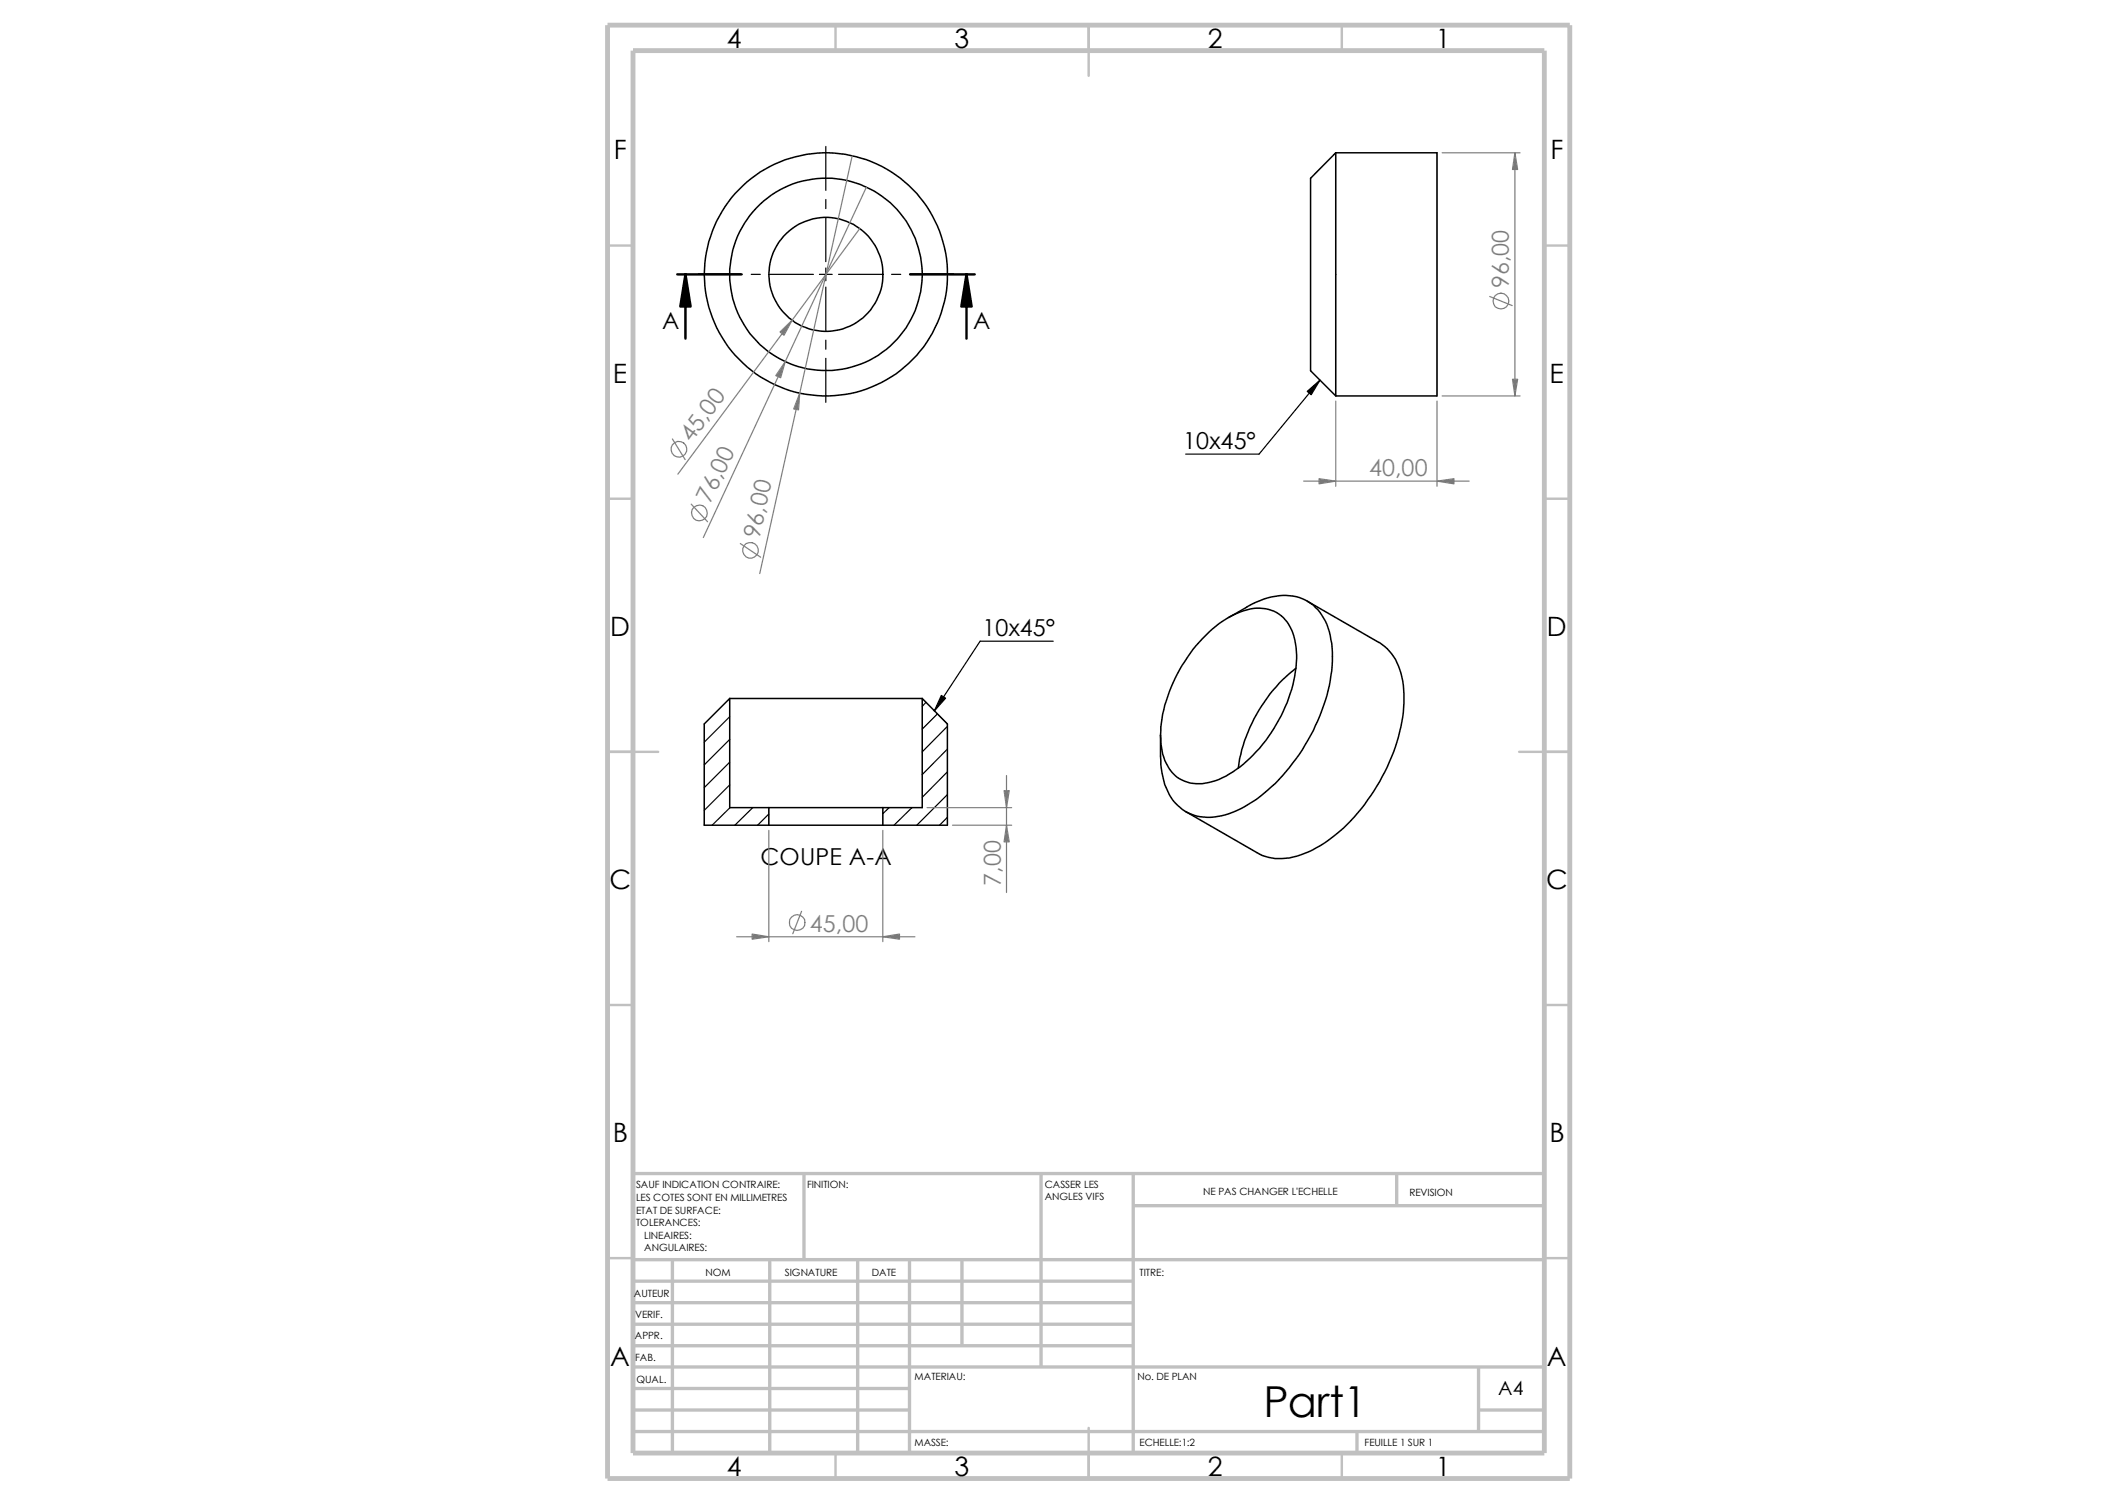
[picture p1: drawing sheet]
<svg xmlns="http://www.w3.org/2000/svg" width="297mm" height="210mm" viewBox="0 0 297 210" stroke-linecap="round" stroke-linejoin="round" font-family="sans-serif">
<g fill="none" stroke="#c0c0c0" stroke-width=".34">
<path d="M116.7 3.5v3.6M152 3.5v7.1M187.4 3.5v3.6M84.8 34.3h3.6M215.6 34.3h3.6M84.8 69.6h3.6M215.6 69.6h3.6M84.8 105h7.1M212.1 105h7.1M84.8 140.3h3.6M215.6 140.3h3.6M84.8 175.7h3.6"/>
<path d="M215.6 175.7h3.6M152 199.4v7.1M116.7 202.9v3.6M187.4 202.9v3.6"/>
</g>
<g fill="none" stroke="#c0c0c0" stroke-width=".47">
<path d="M88.4 175.9h127.2M88.4 178.9h69.8M93.9 175.9v27M107.5 175.9v27M112.3 163.9v12M119.8 175.9v27M127 175.9v27M134.3 175.9v12M145.4 163.9v27M158.2 163.9v39M158.2 168.4h57.4M195 163.9v4.5"/>
<path d="M215.6 163.9h-127.2v39M88.4 199.9h127.2M88.4 187.9h69.8M88.4 184.9h69.8M88.4 181.9h69.8M88.4 196.9h38.6M88.4 193.9h38.6M88.4 190.9h127.2M189.5 199.9v3M206.5 196.9h9.1M206.5 190.9v9"/>
</g>
<path d="M84.8 3.5h134.4v203h-134.4zM88.4 7.1h127.2v195.8h-127.2z" fill="none" stroke="#c0c0c0" stroke-width=".68" stroke-linecap="butt"/>
<g fill="none" stroke="#000" stroke-width=".17">
<path d="M97.5 38.3h6.1M104.9 38.3h1.3M107.4 38.3h6.2M114.4 38.3h1.8M115.3 20.4v6.2M115.3 27.9v1.2M115.3 30.4v6.1M115.3 37.4v1.8M117.1 38.3h6.1M124.5 38.3h1.3M127 38.3h6.2M115.3 40.1v6.1"/>
<path d="M115.3 47.5v1.3M115.3 50v6.2M184.3 53.1l-8.5 10.3h-10.2M129.3 98.1l-.5 .5M130.9 99.7l-2.1 2.1M147.1 89.5h-10.2l-6.4 9.8M101.9 100.1l-3.6 3.5M101.9 103.3l-3.6 3.5M101.9 106.4l-3.6 3.6M101.9 109.6l-3.6 3.6M101.9 112.8l-2.5 2.4M105.1 112.8l-2.5 2.4"/>
<path d="M107.4 113.7l-1.6 1.5M124.2 112.8l-.9 .8M127.3 112.8l-2.5 2.4M132.3 101.4l-3.5 3.6M132.3 104.6l-3.5 3.6M132.3 107.8l-3.5 3.5M132.3 111l-4.3 4.2M132.3 114.1l-1.1 1.1"/>
</g>
<g fill="none" stroke="#000" stroke-width=".21">
<path d="M186.5 21.3h14.2v34h-14.2M186.5 21.3l-3.5 3.6v26.9l3.5 3.5M186.5 21.3v34M101.9 97.5l-3.6 3.6v14.1h9.1M101.9 97.5v15.3h5.5M101.9 97.5h26.9M128.8 97.5l3.5 3.6v14.1h-9M128.8 97.5v15.3h-5.5M167.9 89.2a12.1 12.1 0 0 1 7.5-4.3 5 5 0 0 1 5.4 4.5 16.3 16.3 0 0 1-1.6 9.9 19.8 19.8 0 0 1-8 9.1 7.2 7.2 0 0 1-5.8 .7 5.6 5.6 0 0 1-3.2-4.8 18 18 0 0 1 3.2-11.9l1.2-1.7zM171.6 86.2l2.5-1.4a9.3 9.3 0 0 1 7.3-1.4 6.5 6.5 0 0 1 4.2 4.8 18.7 18.7 0 0 1-1.3 11.7 28.1 28.1 0 0 1-8.9 11.7 12.3 12.3 0 0 1-6.9 2.5 6 6 0 0 1-5.6-4.1 12 12 0 0 1-.8-4.4v-2.9M181 93.3a21.9 21.9 0 0 0-8.1 14M182.5 83.9l10 5.8a7.3 7.3 0 0 1 3.4 5.4 21.8 21.8 0 0 1-2.9 13.4 23.9 23.9 0 0 1-9.7 10.2 8.7 8.7 0 0 1-7 .8l-10.7-6.2"/>
<path d="M107.4 115.2h15.9M107.4 112.8v2.4M107.4 112.8h15.9M123.3 112.8v2.4"/>
<circle cx="115.3" cy="38.3" r="8"/>
<circle cx="115.3" cy="38.3" r="17"/>
<circle cx="115.3" cy="38.3" r="13.4"/>
</g>
<g fill="none" stroke="#808080" stroke-width=".17">
<path d="M119 21.8l-12.9 58.3M120.1 31.9l-25.4 34.3M121 26.1l-22.8 49M201.4 21.3h10.9M211.5 21.3v34M186.5 56v11.9M200.7 56v11.9M201.4 55.3h10.9M208 41.4l3.2 1.3M93.9 61.3l1.8 2.9M96.5 70.4l2.3 2.5M103.4 75.9l2.8 1.9"/>
<path d="M182 67.2h23.1M107.4 116v15.5M123.3 116v15.5M129.5 112.8h11.8M133 115.2h8.3M140.5 108.3v16.3M102.9 130.8h24.9M111.9 127.3l-1.2 3.1"/>
<circle cx="209.6" cy="42" r="1.1"/>
<circle cx="94.8" cy="62.7" r="1.11"/>
<circle cx="97.7" cy="71.6" r="1.1"/>
<circle cx="104.8" cy="76.8" r="1.09"/>
<circle cx="111.3" cy="128.8" r="1.1"/>
</g>
<g fill="#808080" stroke="#808080" stroke-width=".17">
<path d="M109.6 50.5l-.6 2.2-.7-.2z"/>
<path d="M108.9 46.4l1.7-1.7-1.1 2.1z"/>
<path d="M111.7 54.9l-.2 2.3-.7-.1z"/>
<path d="M211.5 21.3l.4 2.4h-.7z"/>
<path d="M211.2 53h.7l-.4 2.3z"/>
<path d="M200.7 67.2l2.3-.4v.8z"/>
<path d="M184.2 66.8l2.3 .4-2.3 .4z"/>
<path d="M123.3 130.8l2.3-.4v.7z"/>
<path d="M105 130.4l2.4 .4-2.4 .3z"/>
<path d="M140.2 110.4h.7l-.4 2.4z"/>
<path d="M140.5 115.2l.4 2.4h-.7z"/>
</g>
<path d="M95.7 38.3l.7 4.5h-1.4zM135 38.3l.7 4.5h-1.5z" fill="#000" stroke="#000" stroke-width=".34"/>
<path d="M94.6 38.3h8.9M95.7 38.3v9M127.1 38.3h9M135 38.3v9" fill="none" stroke="#000" stroke-width=".34"/>
<path d="M182.5 54.7l1.8-1.6-1.2 2zM131.4 97.1l.6 .4-1.5 1.8z" fill="#000" stroke="#000" stroke-width=".17"/>
<text font-size="6" x="176.4" y="197.9">Part1</text>
<g font-size="3.7">
<text x="101.5" y="6.7">4</text>
<text x="133.3" y="6.7">3</text>
<text x="168.7" y="6.7">2</text>
<text x="200.5" y="6.7">1</text>
<text x="85.7" y="22.1">F</text>
<text x="216.5" y="22.1">F</text>
<text x="85.6" y="53.4">E</text>
<text x="216.4" y="53.4">E</text>
<text x="85.2" y="88.8">D</text>
<text x="216" y="88.8">D</text>
<text x="85.1" y="124.1">C</text>
<text x="215.9" y="124.1">C</text>
<text x="85.6" y="159.5">B</text>
<text x="216.3" y="159.5">B</text>
<text x="85.2" y="190.8">A</text>
<text x="216" y="190.8">A</text>
<text x="101.5" y="206.2">4</text>
<text x="133.3" y="206.2">3</text>
<text x="168.7" y="206.2">2</text>
<text x="200.5" y="206.2">1</text>
</g>
<g font-size="3.3" fill="#808080">
<text x="210.7" y="40.3" transform="rotate(-90 210.7 40.3)">96,00</text>
<text x="96.6" y="61.8" transform="rotate(-53 96.6 61.8)">45,00</text>
<text x="99.2" y="70.4" transform="rotate(-65 99.2 70.4)">76,0</text>
<text x="191.2" y="66.5">40,00</text>
<text x="106" y="75.3" transform="rotate(-77 106 75.3)">96,0</text>
<text x="139.7" y="123.7" transform="rotate(-90 139.7 123.7)">7,00</text>
<text x="113.1" y="130.1">45,00</text>
</g>
<g font-size="3.3">
<text x="92.5" y="45.9">A</text>
<text x="135.9" y="45.9">A</text>
<text x="165.2" y="62.7">10x45°</text>
<text x="137.2" y="88.9">10x45°</text>
<text x="106.2" y="120.8">COUPE A-A</text>
</g>
<text font-size="2.7" x="209.2" y="194.8">A4</text>
<g font-size="1.4">
<text x="88.8" y="165.9">SAUF INDICATION CONTRAIRE:</text>
<text x="88.8" y="167.7">LES COTES SONT EN MILLIMETRES</text>
<text x="112.7" y="165.9">FINITION:</text>
<text x="145.9" y="167.6">ANGLES VIFS</text>
<text x="145.9" y="165.9">CASSER LES</text>
<text x="168" y="166.9">NE PAS CHANGER L'ECHELLE</text>
<text x="196.8" y="167">REVISION</text>
<text x="88.8" y="169.5">ETAT DE SURFACE:</text>
<text x="88.8" y="171.2">TOLERANCES:</text>
<text x="90" y="173">LINEAIRES:</text>
<text x="90" y="174.8">ANGULAIRES:</text>
<text x="98.5" y="178.2">NOM</text>
<text x="109.6" y="178.2">SIGNATURE</text>
<text x="121.8" y="178.2">DATE</text>
<text x="159.1" y="178.2">TITRE:</text>
<text x="88.5" y="181.1">AUTEUR</text>
<text x="88.7" y="184.1">VERIF.</text>
<text x="88.6" y="187">APPR.</text>
<text x="88.7" y="190.1">FAB.</text>
<text x="88.9" y="193.2">QUAL.</text>
<text x="127.7" y="192.7">MATERIAU:</text>
<text x="158.8" y="192.7">No. DE PLAN</text>
<text x="127.7" y="201.9">MASSE:</text>
<text x="159.1" y="202">ECHELLE:1:2</text>
<text x="190.5" y="202">FEUILLE 1 SUR 1</text>
</g>
</svg>
